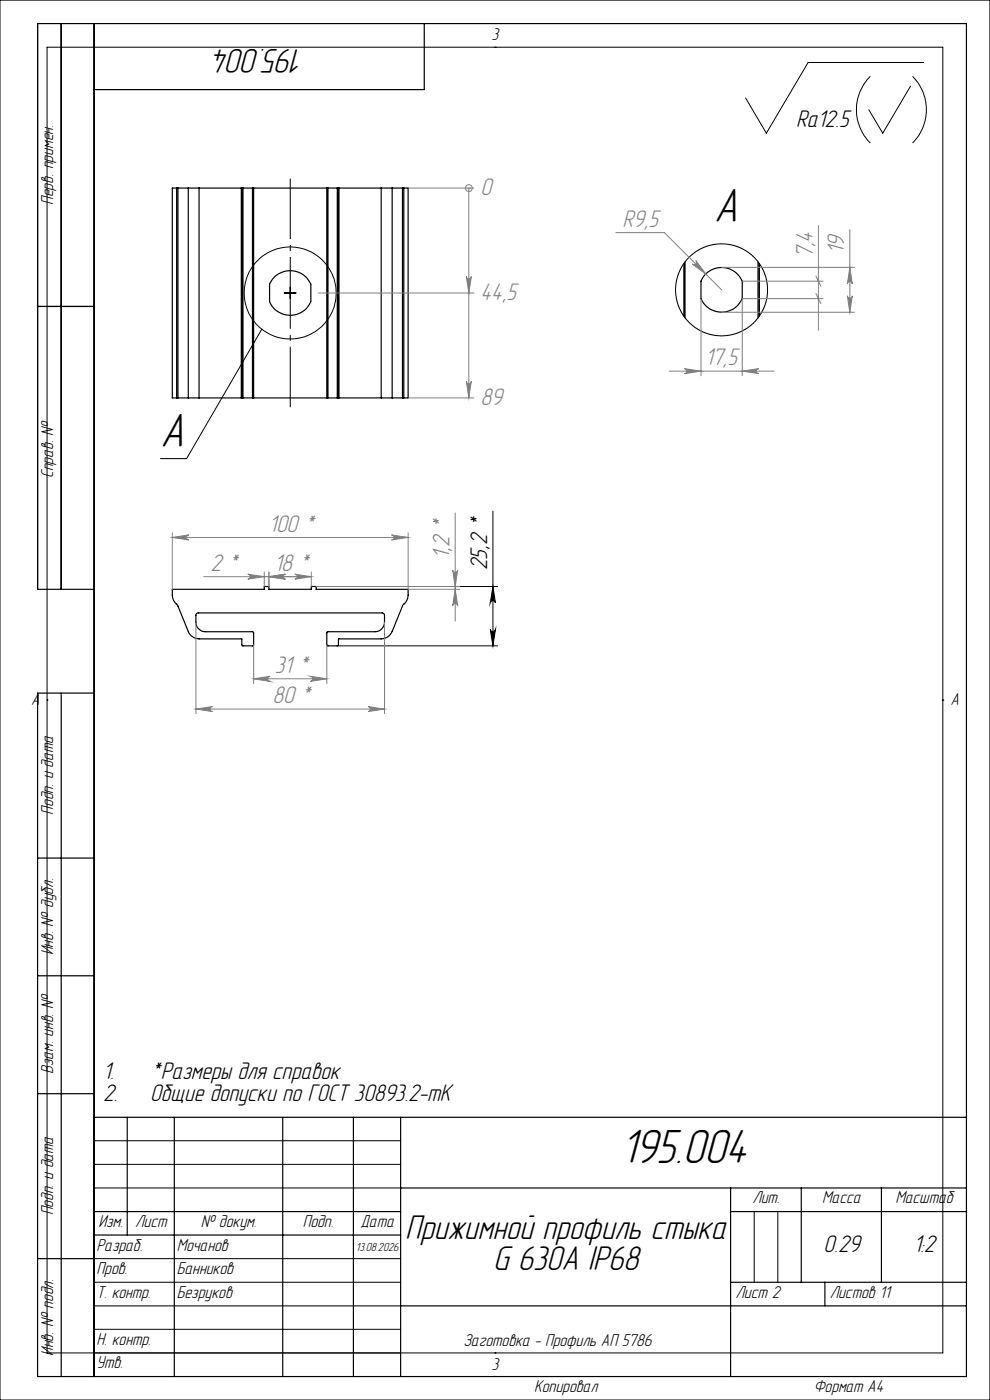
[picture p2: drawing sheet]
<svg xmlns="http://www.w3.org/2000/svg" width="210mm" height="297mm" viewBox="0 0 210 297" stroke-linecap="round" stroke-linejoin="round" font-family="sans-serif">
<g fill="none" stroke="#000" stroke-width=".25">
<path d="M13 5v120M20 5v287M90 5v14h-70M37.5 39.9h.2M37.5 39.9h-1v44.5h1M37.5 39.9v44.5M37.7 39.9h2.2M37.7 39.9v44.5M39.9 39.9h2.3M39.9 39.9v44.5M42.2 39.9h9M42.2 39.9v44.5"/>
<path d="M51.2 39.9h.1M51.2 39.9v44.5M51.3 39.9h.2M51.3 39.9v44.5M51.5 39.9v44.5M51.5 39.9h2.1M53.6 39.9h.2M53.6 39.9v44.5M53.8 39.9h15.5M53.8 39.9v44.5M69.3 39.9h.3M69.3 39.9v44.5"/>
<path d="M69.6 39.9h1.9M69.6 39.9v44.5M71.5 39.9h.3M71.5 39.9v44.5M71.8 39.9h.1M71.8 39.9v44.5M71.9 39.9h9M71.9 39.9v44.5M80.9 39.9h2.3M80.9 39.9v44.5M83.2 39.9h2.2M83.2 39.9v44.5"/>
<path d="M85.4 39.9h.3M85.4 39.9v44.5M85.7 39.9h.9v44.5h-.9M85.7 39.9v44.5M145.1 55.9v11.2M145.3 55.6v11.8M160.8 55.6v11.8M161.1 55.9v11.2M8 65h12M37.5 84.4h.2M37.7 84.4h2.2M39.9 84.4h2.3"/>
<path d="M42.2 84.4h9M51.2 84.4h.1M51.3 84.4h.2M51.5 84.4h2.1M53.6 84.4h.2M53.8 84.4h15.5M69.3 84.4h.3M69.6 84.4h1.9M71.5 84.4h.3M71.8 84.4h.1M71.9 84.4h9M80.9 84.4h2.3"/>
<path d="M83.2 84.4h2.2M85.4 84.4h.3M20 125h-12v-120h197v287h-197v-145h12M36.5 125h19.6v-.6h.9v.6h9v-.6h1.1v.6h19.5v1.3a3.6 3.6 0 0 1-1.2 2.2l-2.2 5.4a2.59 2.59 0 0 1-2.3 1.6h-9.1v1.4l-.2 .1h-2.1l-.2-.1v-2.7l.2-.2h10.1a2.05 2.05 0 0 0 2-2l-.1-1.7-.4-.3h-39.2l-.3 .2v.3a3.2 3.2 0 0 0 .6 2.9 1.78 1.78 0 0 0 1.4 .6h10l.2 .2v2.7l-.1 .1h-2.3l-.1-1.5h-9.1a2.6 2.6 0 0 1-2.3-1.6l-2.4-5.7a2.75 2.75 0 0 1-1-1.9zM13 147v145M8 182h12M8 207h12M8 232h12M20 237h185M27 237v25M37 237v55M60 237v55"/>
<path d="M75 237v55M85 237v55M20 257h65M85 252h120M155 252v40M155 257h50M170 252v20M187 252v20M8 267h12M20 262h65M85 277h120M155 272h50"/>
<path d="M175 272v5"/>
<circle cx="61.6" cy="62.2" r="4.7"/>
<circle cx="153.1" cy="61.5" r="4.7"/>
</g>
<g fill="none" stroke="#000" stroke-width=".21">
<path d="M0 0h210v297h-210zM10 10h190v277h-190zM105 10h.1M184.6 16.2a10 10 0 0 0 0 14.1M193.1 18.3l-5.8 10-3-5M193.6 16.2a10 10 0 0 1 0 14.1M195.9 13.3h-24.5l-8.8 15-4.4-7.5M55.5 69.8l-15.9 27.5h-5.6M60.3 62.2h2.5M61.6 60.9v2.5M104.6 108.4v28.6M67.1 124.4h38.5"/>
<path d="M71.6 137h34M104 133.5a.55 .55 0 0 0 .5 .5 .55 .55 0 0 0 .6-.5l-.5 3.5zM104.6 124.4l.5 3.5a.55 .55 0 0 0-.6-.5 .55 .55 0 0 0-.5 .5zM10 148.5h.1M200 148.5h.1M20 242h65M20 247h65M20 252h65M160 257v15M165 257v15M20 267h65M20 272h65"/>
<path d="M20 277h65M20 282h65M105 287h.1"/>
<circle cx="61.6" cy="62.1" r="9.7"/>
<circle cx="153.1" cy="61.5" r="9.8"/>
</g>
<g fill="none" stroke="#808080" stroke-width=".21">
<path d="M86.6 39.9h13.9M99.4 39.9h.1M99.4 39.9v44.5M98.9 58.7a.53 .53 0 0 0 .5 .5 .53 .53 0 0 0 .6-.5l-.6 3.5zM130.6 49.4h10.3l12.2 12.1M147.6 55.3l2.1 2.8-2.8-2.1a.52 .52 0 0 0 .7 0 .52 .52 0 0 0 0-.7zM153.1 56.7h28.2M157.4 59.7h17.2M173.1 58.6l1 2.1M173.6 47.9v22.2M180.3 56.7l.5 3.6a.53 .53 0 0 0-.5-.6 .53 .53 0 0 0-.6 .6zM180.3 48.7v17.5"/>
<path d="M67.6 62.2h32.9M142 78.7h22.2M145.2 78.2l3.5 .5-3.5 .6a.53 .53 0 0 0 .5-.6 .53 .53 0 0 0-.5-.5zM148.7 63.4v16.3M153.1 66.2h28.2M157.4 78.7l3.5-.5a.53 .53 0 0 0-.5 .5 .53 .53 0 0 0 .5 .6zM173.1 62.3l1 2.1M174.6 63.4h-17.2v16.3M179.7 62.8a.53 .53 0 0 0 .6 .5 .53 .53 0 0 0 .5-.5l-.5 3.4zM86.6 84.4h13.9M98.9 80.9a.53 .53 0 0 0 .5 .5 .53 .53 0 0 0 .6-.5l-.6 3.5zM36.5 114l3.5-.5a.53 .53 0 0 0-.5 .5 .53 .53 0 0 0 .5 .5z"/>
<path d="M36.5 113v12M36.5 114h50.1M83 113.5l3.6 .5-3.6 .5a.53 .53 0 0 0 .6-.5 .53 .53 0 0 0-.6-.5zM86.6 113v12h10.9M96.6 108.8v23M41.6 132v19.4M43.2 122.3h22.8M52.6 121.8l3.5 .5-3.5 .6a.53 .53 0 0 0 .5-.6 .53 .53 0 0 0-.5-.5zM53.8 136.8v8.2M56.1 121.4v3M57 122.3l3.5-.5a.53 .53 0 0 0-.5 .5 .53 .53 0 0 0 .5 .6zM57 121.4v3"/>
<path d="M62.5 121.8l3.5 .5-3.5 .6a.53 .53 0 0 0 .6-.6 .53 .53 0 0 0-.6-.5zM66 121.4v3M67.1 124.4h30.4M69.3 136.8v8.2M81.6 132v19.4M96 120.9a.53 .53 0 0 0 .6 .5 .53 .53 0 0 0 .5-.5l-.5 3.5zM96.6 125l.5 3.5a.53 .53 0 0 0-.5-.5 .53 .53 0 0 0-.6 .5zM41.6 150.4l3.4-.5a.53 .53 0 0 0-.4 .5 .53 .53 0 0 0 .4 .6zM41.6 150.4h40M53.8 144l3.5-.5a.55 .55 0 0 0-.5 .5 .55 .55 0 0 0 .5 .6zM53.8 144h15.5M65.8 143.5l3.5 .5-3.5 .6a.55 .55 0 0 0 .5-.6 .55 .55 0 0 0-.5-.5z"/>
<path d="M78.1 149.9l3.5 .5-3.5 .6a.53 .53 0 0 0 .5-.6 .53 .53 0 0 0-.5-.5z"/>
<circle cx="99.5" cy="39.9" r=".73"/>
</g>
<path d="M61.6 86.4v-48.5" fill="none" stroke="#000" stroke-width=".21" stroke-dasharray="15.2 1.3 1.3 1.3" stroke-dashoffset="2.4" stroke-linecap="butt"/>
<path d="M104 133.5a.55 .55 0 0 0 .5 .5 .55 .55 0 0 0 .6-.5l-.5 3.5zM104.6 124.4l.5 3.5a.55 .55 0 0 0-.6-.5 .55 .55 0 0 0-.5 .5z" fill="#000"/>
<g fill="#808080">
<path d="M36.5 114l3.5-.5a.53 .53 0 0 0-.5 .5 .53 .53 0 0 0 .5 .5zM83 113.5l3.6 .5-3.6 .5a.53 .53 0 0 0 .6-.5 .53 .53 0 0 0-.6-.5zM57 122.3l3.5-.5a.53 .53 0 0 0-.5 .5 .53 .53 0 0 0 .5 .6zM62.5 121.8l3.5 .5-3.5 .6a.53 .53 0 0 0 .6-.6 .53 .53 0 0 0-.6-.5zM53.8 144l3.5-.5a.55 .55 0 0 0-.5 .5 .55 .55 0 0 0 .5 .6zM65.8 143.5l3.5 .5-3.5 .6a.55 .55 0 0 0 .5-.6 .55 .55 0 0 0-.5-.5zM147.6 55.3a.52 .52 0 0 1 0 .7 .52 .52 0 0 1-.7 0l2.8 2.1z"/>
<path d="M96.6 125l.5 3.5a.53 .53 0 0 0-.5-.5 .53 .53 0 0 0-.6 .5zM96 120.9a.53 .53 0 0 0 .6 .5 .53 .53 0 0 0 .5-.5l-.5 3.5z"/>
<path d="M179.7 62.8a.53 .53 0 0 0 .6 .5 .53 .53 0 0 0 .5-.5l-.5 3.4zM180.3 56.7l.5 3.6a.53 .53 0 0 0-.5-.6 .53 .53 0 0 0-.6 .6z"/>
<path d="M52.6 121.8l3.5 .5-3.5 .6a.53 .53 0 0 0 .5-.6 .53 .53 0 0 0-.5-.5zM57 122.3l3.5-.5a.53 .53 0 0 0-.5 .5 .53 .53 0 0 0 .5 .6zM41.6 150.4l3.4-.5a.53 .53 0 0 0-.4 .5 .53 .53 0 0 0 .4 .6zM78.1 149.9l3.5 .5-3.5 .6a.53 .53 0 0 0 .5-.6 .53 .53 0 0 0-.5-.5z"/>
<path d="M145.2 78.2l3.5 .5-3.5 .6a.53 .53 0 0 0 .5-.6 .53 .53 0 0 0-.5-.5zM157.4 78.7l3.5-.5a.53 .53 0 0 0-.5 .5 .53 .53 0 0 0 .5 .6z"/>
<path d="M98.9 58.7a.53 .53 0 0 0 .5 .5 .53 .53 0 0 0 .6-.5l-.6 3.5zM98.9 80.9a.53 .53 0 0 0 .5 .5 .53 .53 0 0 0 .6-.5l-.6 3.5z"/>
</g>
<g font-size="10.5">
<text x="151.5" y="47.2">А</text>
<text x="34.1" y="94.9">А</text>
<text x="131.7" y="246.7">195.004</text>
</g>
<g font-size="7.5">
<text x="64.5" y="10.5" transform="rotate(-180 64.5 10.5)">195.004</text>
<text x="86" y="262.8">Прижимной профиль стыка</text>
<text x="104.6" y="269.4">G 630А IP68</text>
</g>
<g font-size="5.3">
<text x="168.9" y="27">Ra12.5</text>
<text x="103.3" y="121" transform="rotate(-90 103.3 121)">25,2 *</text>
<text x="21.9" y="233.6">2.</text>
<text x="21.9" y="228.9">1.</text>
<text x="31.9" y="233.6">Общие допуски по ГОСТ 30893.2-mK</text>
<text x="31.9" y="228.9">*Размеры для справок</text>
<text x="174.7" y="265.6">0.29</text>
<text x="193.7" y="265.6">1:2</text>
</g>
<g font-size="5.3" fill="#808080">
<text x="102" y="41.3">0</text>
<text x="132.1" y="48.1">R9,5</text>
<text x="179.1" y="53.9" transform="rotate(-90 179.1 53.9)">19</text>
<text x="172.4" y="54.7" transform="rotate(-90 172.4 54.7)">7,4</text>
<text x="102" y="63.6">44,5</text>
<text x="149.6" y="77.5">17,5</text>
<text x="102" y="85.8">89</text>
<text x="57.1" y="112.8">100 *</text>
<text x="95.3" y="118.6" transform="rotate(-90 95.3 118.6)">1,2 *</text>
<text x="44.6" y="121.1">2 *</text>
<text x="58.2" y="121.1">18 *</text>
<text x="58.3" y="142.8">31 *</text>
<text x="57.8" y="149.2">80 *</text>
</g>
<g font-size="3.8">
<text x="104.3" y="8.6">3</text>
<text x="11.2" y="43.5" transform="rotate(-90 11.2 43.5)">Перв. примен.</text>
<text x="11.3" y="101.4" transform="rotate(-90 11.3 101.4)">Справ. №</text>
<text x="6.6" y="149.6">A</text>
<text x="201.6" y="149.6">A</text>
<text x="11.2" y="172.8" transform="rotate(-90 11.2 172.8)">Подп. и дата</text>
<text x="11.3" y="202.7" transform="rotate(-90 11.3 202.7)">Инв. № дубл.</text>
<text x="11.2" y="227.8" transform="rotate(-90 11.2 227.8)">Взам. инв. №</text>
<text x="11.2" y="257.8" transform="rotate(-90 11.2 257.8)">Подп. и дата</text>
<text x="159.6" y="255.2">Лит.</text>
<text x="174.4" y="255.2">Масса</text>
<text x="189.9" y="255.2">Масштаб</text>
<text x="20.9" y="260.3">Изм.</text>
<text x="28.7" y="260.3">Лист</text>
<text x="42.6" y="260.3">№ докум.</text>
<text x="64.2" y="260.3">Подп.</text>
<text x="76.5" y="260.3">Дата</text>
<text x="20.5" y="265.3">Разраб.</text>
<text x="37.5" y="265.4">Мочанов</text>
<text x="20.5" y="275.3">Т. контр.</text>
<text x="20.5" y="270.2">Пров.</text>
<text x="37.5" y="270.4">Банников</text>
<text x="37.5" y="275.4">Безруков</text>
<text x="156" y="275.3">Лист 2</text>
<text x="176" y="275.3">Листов 11</text>
<text x="11.3" y="287.7" transform="rotate(-90 11.3 287.7)">Инв. № подл.</text>
<text x="20.5" y="285.2">Н. контр.</text>
<text x="98.3" y="285.5">Заготовка - Профиль АП 5786</text>
<text x="20.5" y="290.2">Утв.</text>
<text x="104.3" y="290.6">3</text>
<text x="113.3" y="295.3">Копировал</text>
<text x="172.6" y="295.3">Формат А4</text>
</g>
<text font-size="2.6" x="75.5" y="265.4">13.08.2026</text>
</svg>
